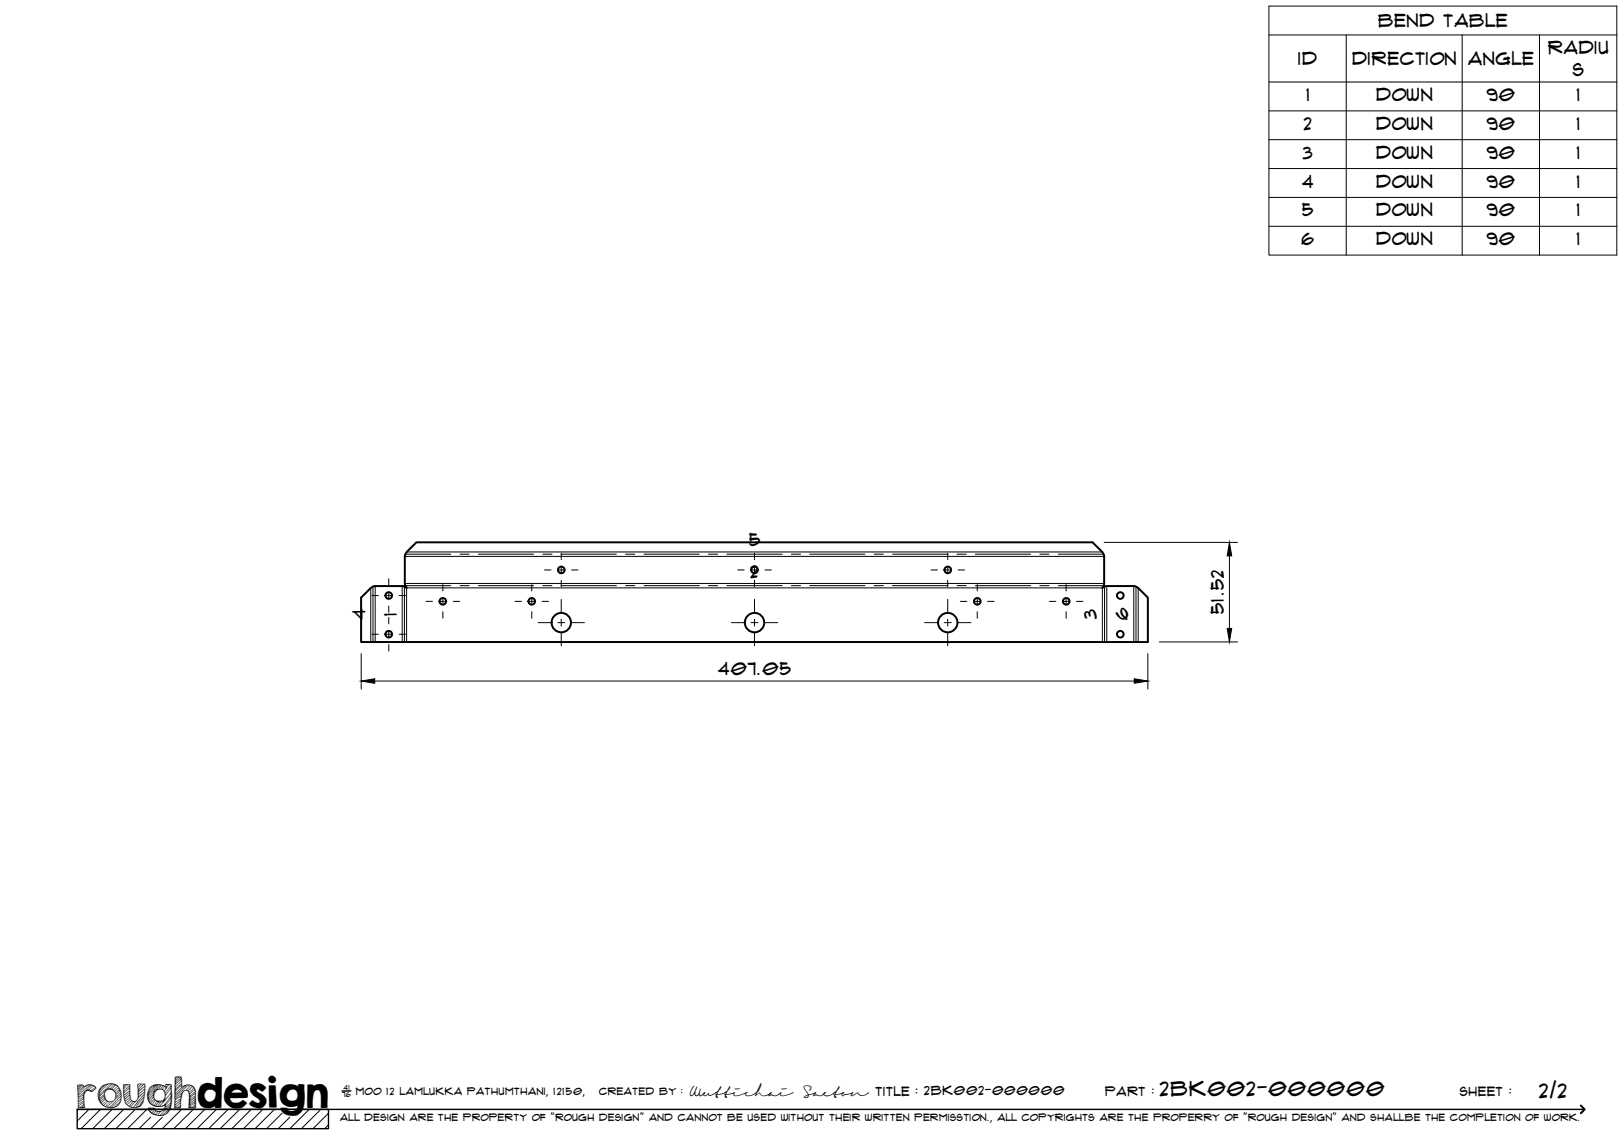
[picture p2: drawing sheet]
<svg xmlns="http://www.w3.org/2000/svg" width="420mm" height="297mm" viewBox="0 0 420 297" stroke-linecap="round" stroke-linejoin="round" font-family="sans-serif">
<!-- layer: Visible -->
<g fill="none" stroke="#000" stroke-width=".51">
<path d="M105.2 142.8l2.5-2.5h175l2.5 2.5 .4 .9 .1 7.4-.5 1 1-.5 7.4 .1 .9 .4 2.5 2.5v11.5h-203.6v-11.5l2.5-2.5 .9-.4 7.4-.1 1 .5-.5-1v-7.3z"/>
<circle cx="100.6" cy="154.1" r=".86"/>
<circle cx="114.6" cy="155.6" r=".86"/>
<circle cx="137.6" cy="155.6" r=".86"/>
<circle cx="145.2" cy="147.5" r=".86"/>
<circle cx="195.2" cy="147.5" r=".86"/>
<circle cx="245.2" cy="147.5" r=".86"/>
<circle cx="252.8" cy="155.6" r=".86"/>
<circle cx="275.9" cy="155.6" r=".86"/>
<circle cx="289.8" cy="154.1" r=".86"/>
<circle cx="100.6" cy="164.1" r=".86"/>
<circle cx="145.2" cy="161.1" r="2.51"/>
<circle cx="195.2" cy="161.1" r="2.51"/>
<circle cx="245.2" cy="161.1" r="2.51"/>
<circle cx="289.8" cy="164.1" r=".86"/>
</g>
<!-- layer: Bend Center -->
<g fill="none" stroke="#000" stroke-width=".26">
<path d="M96.5 151.8v14.3M104.6 151.8v14.3M104.9 151.5h11.7M104.9 143.4h11.7M119 151.5h2.4M119 143.4h2.4M123.8 151.5h14.2M123.8 143.4h14.2M140.4 151.5h2.4M140.4 143.4h2.4M145.2 151.5h14.3M145.2 143.4h14.3"/>
<path d="M161.9 151.5h2.3M161.9 143.4h2.3M166.6 151.5h14.3M166.6 143.4h14.3M183.3 151.5h2.4M183.3 143.4h2.4M188 151.5h14.4M188 143.4h14.4M204.7 151.5h2.4M204.7 143.4h2.4M209.5 151.5h14.3M209.5 143.4h14.3"/>
<path d="M226.2 151.5h2.3M226.2 143.4h2.3M230.9 151.5h14.3M230.9 143.4h14.3M247.6 151.5h2.4M247.6 143.4h2.4M252.3 151.5h14.3M252.3 143.4h14.3M269 151.5h2.4M269 143.4h2.4M273.8 151.5h11.7M273.8 143.4h11.7"/>
<path d="M285.8 151.8v14.3M293.9 151.8v14.3"/>
</g>
<!-- layer: Visible Narrow -->
<path d="M95.9 152.1v14M97.1 151.6v14.5M104.1 151.6v14.5M104.7 144h181M104.7 151h181M105.2 152.1v14M105.2 142.8h180M105.2 152.1h180v14M286.3 151.6v14.5M293.3 151.6v14.5M294.5 152.1v14" fill="none" stroke="#000" stroke-width=".26"/>
<!-- layer: TitleBlock -->
<path d="M20 287h65v5h-65zM20 287h390M88.5 282.3h2.3" fill="none" stroke="#000" stroke-width=".36"/>
<path d="M409 286.1l1 .9-1 1" fill="none" stroke="#000" stroke-width=".51"/>
<g fill="none" stroke="#000" stroke-width=".26">
<path d="M23 287l-3 3.1M26 287l-5 5M29 287l-5 5M32 287l-5 5M35 287l-5 5M38 287l-5 5M39 289.1l-3 2.9M42 289.1l-3 2.9M47 287l-5 5M50 287l-5 5M53 287l-5 5M56 287l-5 5"/>
<path d="M59 287l-5 5M62 287l-5 5M65 287l-5 5M68 287l-5 5M71 287l-5 5M73 288l-4 4M75 289.1l-3 2.9M80 287l-5 5M83 287l-5 5M85 288l-4 4M85 291l-1 1"/>
</g>
<!-- layer: Smart Centers -->
<g fill="none" stroke="#000" stroke-width=".26">
<path d="M96.2 154.1h1.7M99.7 154.1h1.8M100.6 149.8v1.6M100.6 153.2v1.8M100.6 156.8v1.7M100.6 159.8v1.6M103.3 154.1h1.6M110.2 155.6h1.7M113.7 155.6h1.8M114.6 151.2v1.7M114.6 154.7v1.8M114.6 158.3v1.7"/>
<path d="M117.3 155.6h1.6M133.2 155.6h1.7M136.7 155.6h1.8M137.6 151.2v1.7M137.6 154.7v1.8M137.6 158.3v1.7M140.3 155.6h1.6M140.9 147.5h1.6M144.3 147.5h1.8M145.2 143.1v1.7M145.2 146.6v1.8M145.2 150.1v1.7"/>
<path d="M145.2 155.1v3.3M147.9 147.5h1.7M190.9 147.5h1.6M194.3 147.5h1.8M195.2 143.1v1.7M195.2 146.6v1.8M195.2 150.1v1.7M195.2 155.1v3.3M197.9 147.5h1.7M240.9 147.5h1.6M244.3 147.5h1.8M245.2 143.1v1.7"/>
<path d="M245.2 146.6v1.8M245.2 150.1v1.7M245.2 155.1v3.3M247.9 147.5h1.7M248.5 155.6h1.6M251.9 155.6h1.8M252.8 151.2v1.7M252.8 154.7v1.8M252.8 158.3v1.7M255.5 155.6h1.7M271.5 155.6h1.7M274.9 155.6h1.8"/>
<path d="M275.8 151.2v1.7M275.8 154.7v1.8M275.8 158.3v1.7M278.5 155.6h1.7M96.2 164.1h1.7M99.7 164.1h1.8M100.6 163.2v1.8M100.6 166.8v1.7M103.3 164.1h1.6M139.2 161.1h3.3M144.3 161.1h1.8M145.2 160.2v1.8"/>
<path d="M145.2 163.8v3.3M147.9 161.1h3.3M189.2 161.1h3.3M194.3 161.1h1.8M195.2 160.2v1.8M195.2 163.8v3.3M197.9 161.1h3.3M239.2 161.1h3.3M244.3 161.1h1.8M245.2 160.2v1.8M245.2 163.8v3.3M247.9 161.1h3.3"/>
</g>
<!-- layer: Bend Tables -->
<path d="M328.3 1.6h90v64.4h-90zM328.3 9h90M348.3 9v57M378.3 9v57M398.3 9v57M328.3 21.2h90M328.3 28.7h90M328.3 36.1h90M328.3 43.6h90M328.3 51.1h90M328.3 58.6h90" fill="none" stroke="#000" stroke-width=".26"/>
<!-- layer: FD_Dimensions -->
<path d="M285.7 140.3h34.5M318.1 143.8v18.8M93.5 169.1v9.2M96.9 176.2h196.6M297 169.1v9.2M300 166.1h20.2" fill="none" stroke="#000" stroke-width=".26"/>
<path d="M318.1 140.3l.6 3.5h-1.2zM93.5 176.2l3.4-.6v1.2zM293.5 175.6l3.5 .6-3.5 .6zM317.5 162.6h1.2l-.6 3.5z" fill="#000" stroke="#000" stroke-width=".26"/>
<text font-size="9.7" x="19.9" y="286.8">roughdesign</text>
<g font-size="5.3">
<text x="300.1" y="283.6">2BK002-000000</text>
<text x="398.2" y="284">2/2</text>
</g>
<g font-size="4.6">
<text x="356.6" y="7">Bend Table</text>
<text x="335.9" y="16.9">ID</text>
<text x="349.8" y="16.8">Direction</text>
<text x="379.8" y="16.9">Angle</text>
<text x="400.5" y="13.9">Radiu</text>
<text x="406.9" y="19.8">s</text>
<text x="338" y="26.1">1</text>
<text x="356" y="26.1">Down</text>
<text x="384.6" y="26.1">90</text>
<text x="408" y="26.1">1</text>
<text x="337.3" y="33.6">2</text>
<text x="356" y="33.6">Down</text>
<text x="384.6" y="33.6">90</text>
<text x="408" y="33.6">1</text>
<text x="337.1" y="41">3</text>
<text x="356" y="41.1">Down</text>
<text x="384.6" y="41">90</text>
<text x="408" y="41">1</text>
<text x="336.9" y="48.5">4</text>
<text x="356" y="48.5">Down</text>
<text x="384.6" y="48.5">90</text>
<text x="408" y="48.5">1</text>
<text x="336.9" y="56">5</text>
<text x="356" y="56">Down</text>
<text x="384.6" y="56">90</text>
<text x="408" y="56">1</text>
<text x="336.7" y="63.4">6</text>
<text x="356" y="63.5">Down</text>
<text x="384.6" y="63.4">90</text>
<text x="408" y="63.4">1</text>
<text x="193.8" y="141.4">5</text>
<text x="194.2" y="149.5">2</text>
<text x="94.5" y="160.4" transform="rotate(-90 94.5 160.4)">4</text>
<text x="102.7" y="159.3" transform="rotate(-90 102.7 159.3)">1</text>
<text x="283.7" y="160.2" transform="rotate(-90 283.7 160.2)">3</text>
<text x="291.9" y="160.5" transform="rotate(-90 291.9 160.5)">6</text>
<text x="316.6" y="158.8" transform="rotate(-90 316.6 158.8)">51.52</text>
<text x="185.8" y="174.8">407.05</text>
</g>
<g font-size="3.4">
<text x="178.3" y="283.5">Wuttichai</text>
<text x="208.1" y="283.5">Saeton title : 2BK002-000000</text>
</g>
<g font-size="3.3">
<text x="286" y="283.5">Part :</text>
<text x="377.7" y="283.5">sheet :</text>
</g>
<g font-size="2.7">
<text x="92.1" y="283.3">moo 12 Lamlukka pathumthani, 12150,</text>
<text x="155" y="283.3">created by :</text>
</g>
<text font-size="2.6" x="88" y="290.1">all design are the property of &quot;rough design&quot; and cannot be used without their written permisstion., all copyrights are the properry of &quot;rough design&quot; and shallbe the completion of work.</text>
<g font-size="1.9">
<text x="88.5" y="283.9">76</text>
<text x="88.9" y="282.1">41</text>
</g>
</svg>
